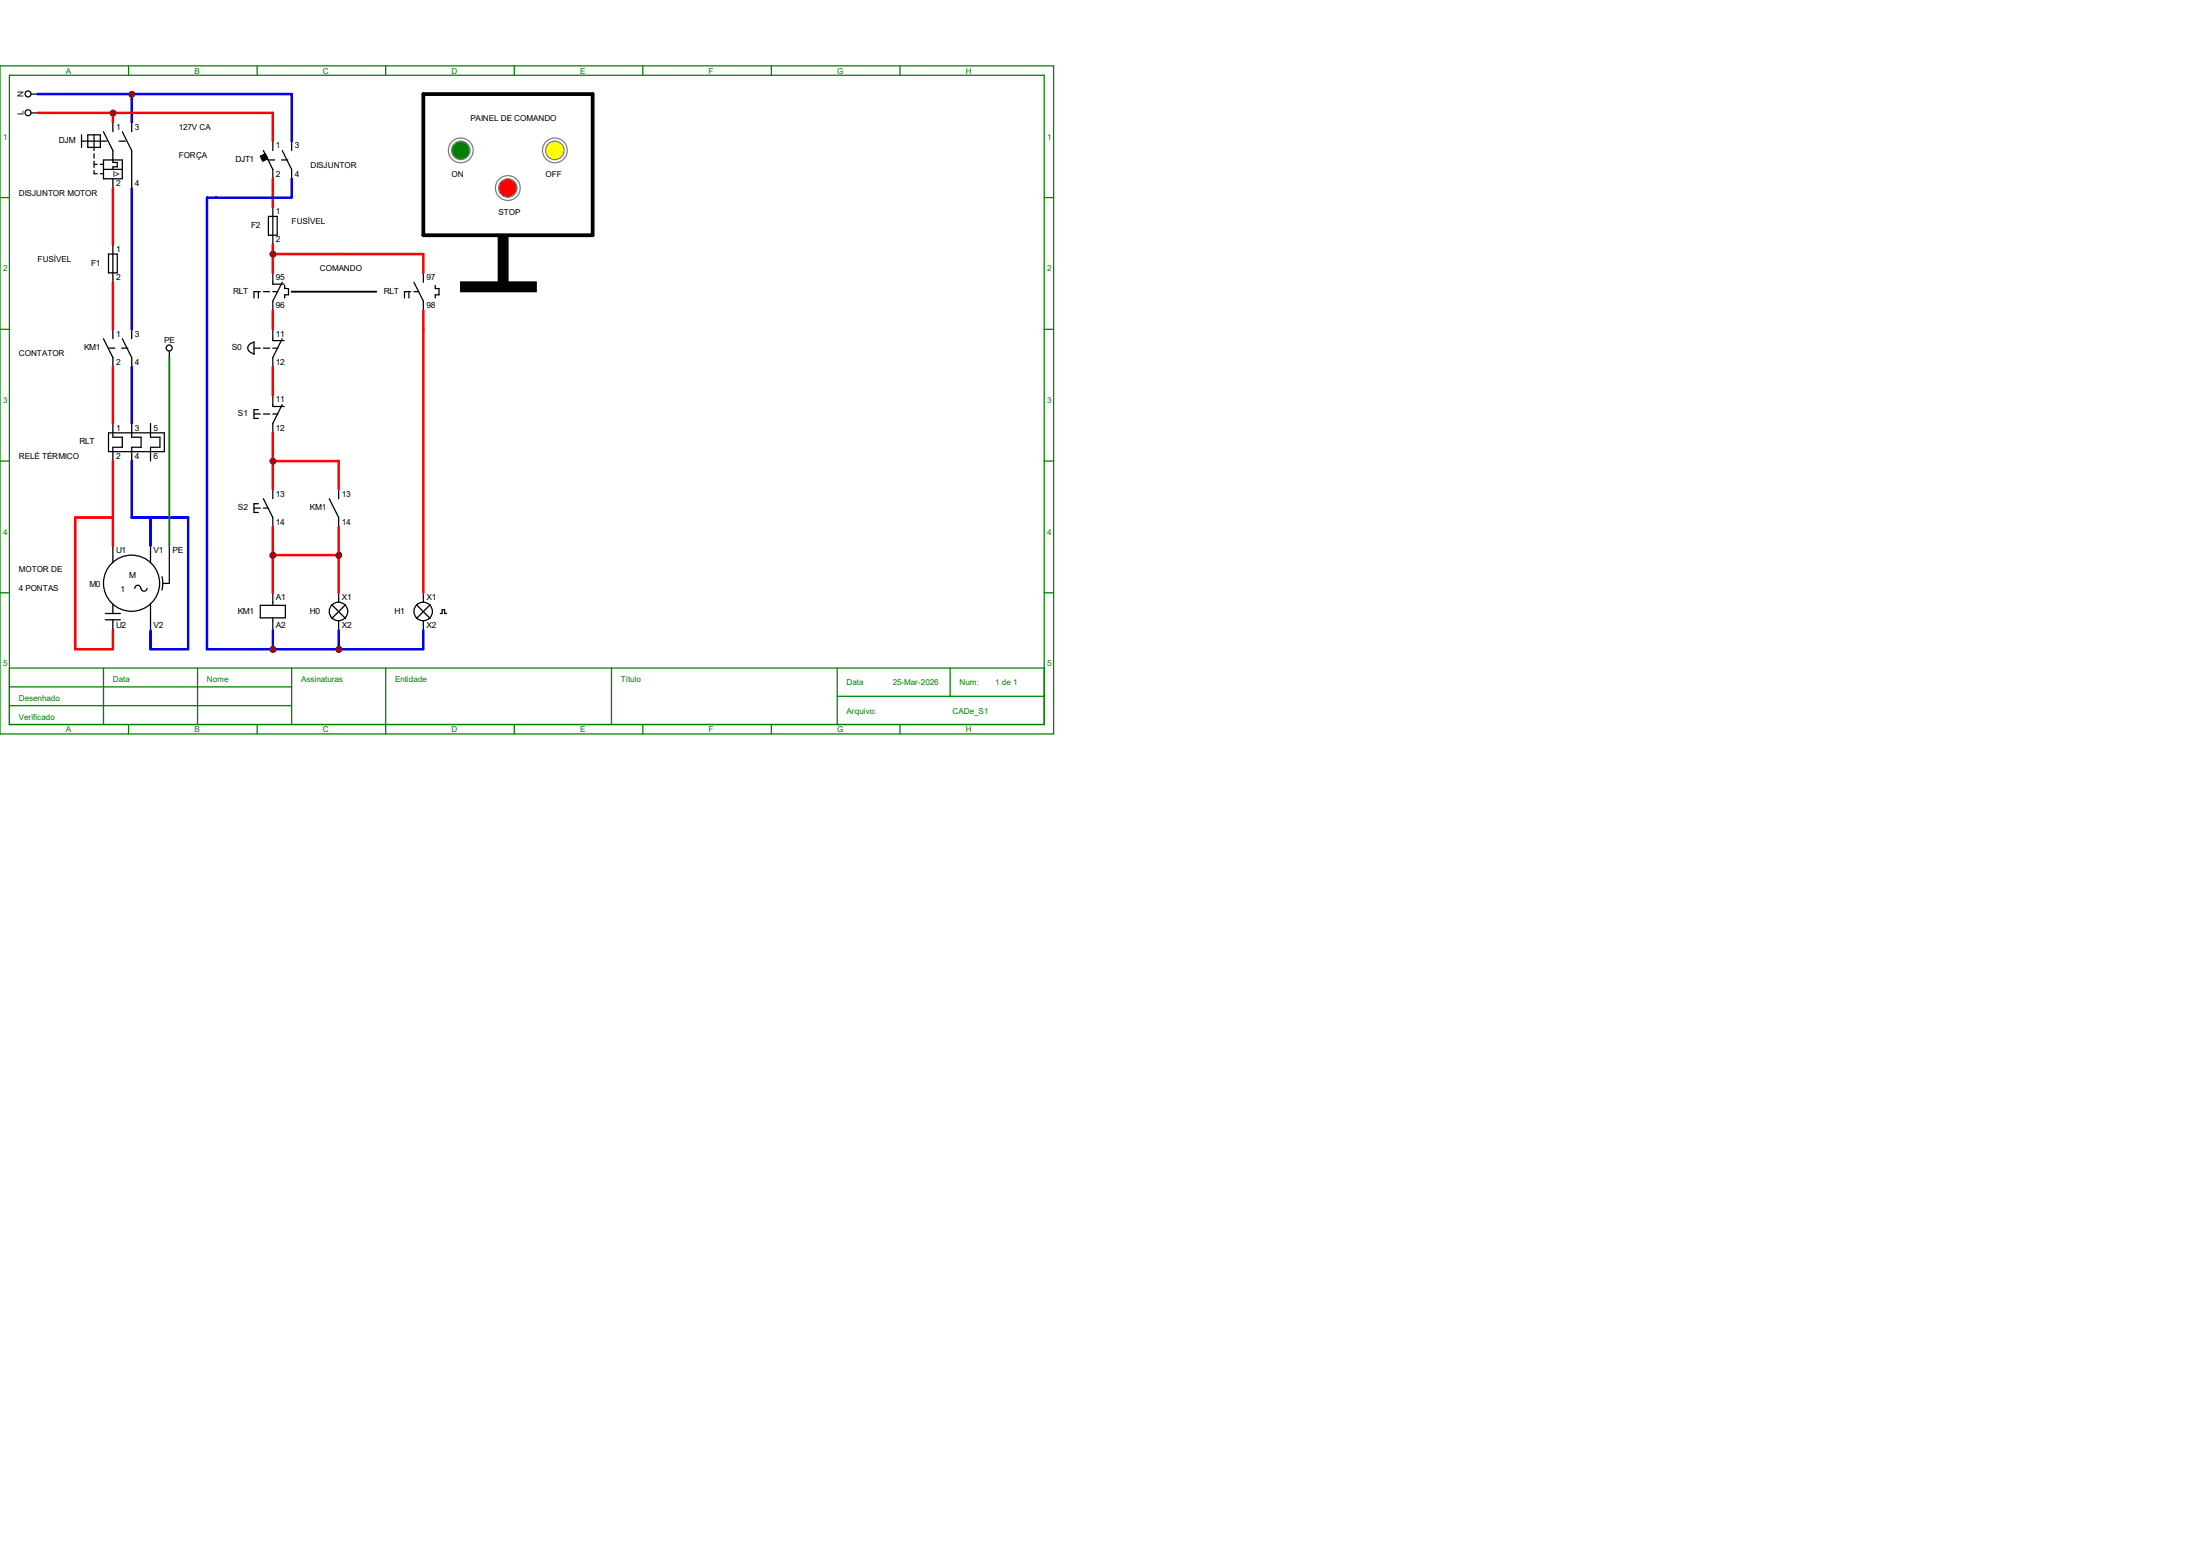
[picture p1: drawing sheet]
<svg xmlns="http://www.w3.org/2000/svg" width="297mm" height="210mm" viewBox="0 0 297 210" stroke-linecap="round" stroke-linejoin="round" font-family="sans-serif">
<g fill="none" stroke="#008000" stroke-width=".17">
<path d="M0 8.9h142.2v90.2h-142.2zM1.3 10.2h139.7v87.6h-139.7zM17.4 8.9v1.3M34.7 8.9v1.3M52.1 8.9v1.3M69.4 8.9v1.3M86.8 8.9v1.3M104.1 8.9v1.3M121.5 8.9v1.3M0 26.7h1.3M141 26.7h1.2M0 44.4h1.3"/>
<path d="M141 44.4h1.2M0 62.2h1.3M141 62.2h1.2M0 80h1.3M1.3 90.2h139.7M1.3 92.7h38.1M1.3 95.2h38.1M14 90.2v7.6M17.4 97.8v1.3M26.7 90.2v7.6M34.7 97.8v1.3M39.4 90.2v7.6"/>
<path d="M52.1 90.2v8.9M69.4 97.8v1.3M82.5 90.2v7.6M86.8 97.8v1.3M104.1 97.8v1.3M113 94h28M113 90.2v7.6M121.5 97.8v1.3M128.3 90.2v3.8M141 80h1.2"/>
</g>
<g fill="none" stroke="#000" stroke-width=".17">
<path d="M4.2 15.2h.9M4.2 12.7h.9M11 18.2v1.7M11 19h3.4M11.9 18.2h1.6v1.7h-1.6zM12.7 18.2v2.1M14 17.8l1.2 2.5v1.6h.6v.6h-.6v.4M15.2 16.5v1.3M16.1 19h.8M16.5 17.8l1.3 2.5v5.1M17.8 16.5v1.3M36.8 19v1.3"/>
<path d="M39.4 19v1.3M12.7 20.7v.6M12.7 21.8v.8M12.7 23v.5h.4M12.7 22.2h.4M13.5 22.2h.5M13.5 23.5h.5M14 21.6h2.5v2.5h-2.5zM14 22.9h2.5M14.6 34.3h1.2v2.5h-1.2zM15.2 24.1v1.3M15.2 33v5.1"/>
<path d="M34.9 39.4v.8M35.1 39.4h-.8v.8M35.6 20.3l1.2 2.6v1.2M35.6 39.4h.8M36.2 21.6h.9M36.2 29.2h1.2v2.5h-1.2zM36.8 27.9v5.1M36.8 36.8v1.6h1.6M36.8 39.4h.7M38 21.6h.9M38.1 38.1l-1.3 2.5v1.3M38.1 20.3l1.3 2.6v1.2"/>
<path d="M38.4 38.5v.4h.5v.9h-.5v.4M14 45.7l1.2 2.6v1.2M14.6 58.4h7.6v2.6h-7.6zM14.6 47h.9M15.2 44.4v1.3M15.2 57.1v1.9h1.3v1.4h-1.3v1.8M16.4 47h.9M16.5 45.7l1.3 2.6v1.2M17.8 57.1v1.9h1.2v1.4h-1.2v1.8M17.8 44.4v1.3M20.3 57.1v1.9h1.3v1.4h-1.3v1.8M34.3 55.9h.8"/>
<path d="M34.3 46.1v1.7M34.3 47h.8M34.3 46.2a.85 .85 0 0 0-.8 1l.5 .4 .3 .2M34.9 55.3h-.6v1.2h.6M35.6 55.9h.8M35.6 47h.8M36.8 44.4v1.6h1.6M36.8 53.3v1.6h1.6M36.8 55.9h.7M36.8 47h.7M38.1 45.7l-1.3 2.6v1.2M38.1 54.6l-1.3 2.5v1.3"/>
<path d="M15.2 73.7v2.2M19 79.4a.4 .4 0 0 0-.4-.4 .4 .4 0 0 0-.4 .4M19.9 79.4a.4 .4 0 0 1-.4 .4 .4 .4 0 0 1-.5-.4M20.3 73.7v2.2M21.9 77.8l.1 .9-.1 1M22.9 73.7v5h-.9M34.3 68.6h.8M34.9 68h-.6v1.2h.6M35.6 67.3l1.2 2.5v1.3M35.6 68.6h.6M36.8 66v1.3M44.4 67.3l1.3 2.5v1.3"/>
<path d="M45.7 66v1.3M14.2 82.8h2.1M14.2 83.7h2.1M15.2 81.5v1.3M15.2 83.7v1.4M20.3 81.4v3.7M35.1 81.7h3.4v1.7h-3.4zM36.8 80v1.7M36.8 83.4v1.7M44.8 81.6l1.9 1.9M45.7 80v1.3M45.7 83.8v1.3"/>
<path d="M46.7 81.6l-1.9 1.9M56.2 81.6l1.9 1.9M57.1 80v1.3M57.1 83.8v1.3M58.1 81.6l-1.9 1.9M59.4 82.8h.3v-.5h.3v.5h.3"/>
<circle cx="3.8" cy="15.2" r=".4"/>
<circle cx="3.8" cy="12.7" r=".4"/>
<circle cx="17.8" cy="78.7" r="3.8"/>
<circle cx="45.7" cy="82.5" r="1.25"/>
<circle cx="57.1" cy="82.5" r="1.25"/>
</g>
<path d="M35.1 21.1l.7-.4 .4 .7-.7 .4z" fill-rule="evenodd" fill="#000" stroke="#000" stroke-width=".17"/>
<g fill="#f00" stroke="#800000" stroke-width=".17">
<circle cx="36.9" cy="75" r=".28"/>
<circle cx="36.9" cy="62.3" r=".28"/>
<circle cx="45.7" cy="87.7" r=".28"/>
<circle cx="36.9" cy="87.7" r=".28"/>
<circle cx="17.8" cy="12.7" r=".28"/>
<circle cx="15.3" cy="15.3" r=".28"/>
</g>
<path d="M55.2 39.4v.8M55.5 39.4h-.9v.8M55.9 38.1l1.2 2.5v1.3M55.9 39.4h.7M57.1 36.8v1.3M58.8 38.5v.4h.5v.9h-.5v.4" fill="none" stroke="#000" stroke-width=".17"/>
<path d="M39.4 39.4h11.4" fill="none" stroke="#000" stroke-width=".25"/>
<g fill="#f00" stroke="#800000" stroke-width=".25">
<circle cx="36.9" cy="34.3" r=".28"/>
<circle cx="45.7" cy="75" r=".28"/>
</g>
<circle cx="74.9" cy="20.3" r="1.67" fill="none" stroke="#808080" stroke-width=".17"/>
<circle cx="74.9" cy="20.3" r="1.25" fill="#ff0" stroke="#808080" stroke-width=".17"/>
<circle cx="62.2" cy="20.3" r="1.67" fill="none" stroke="#808080" stroke-width=".17"/>
<circle cx="62.2" cy="20.3" r="1.25" fill="#008000" stroke="#808080" stroke-width=".17"/>
<circle cx="68.6" cy="25.4" r="1.67" fill="none" stroke="#808080" stroke-width=".17"/>
<circle cx="68.6" cy="25.4" r="1.25" fill="#f00" stroke="#808080" stroke-width=".17"/>
<g fill="#000" stroke="#000" stroke-width=".25">
<path d="M67.3 31.7h1.2v6.4h-1.2z" fill-rule="evenodd"/>
<path d="M62.2 38.1h10.1v1.2h-10.1z" fill-rule="evenodd"/>
</g>
<path d="M57.1 12.7h22.9v19h-22.9z" fill="none" stroke="#000" stroke-width=".51"/>
<g fill="none" stroke="#000" stroke-width=".17">
<path d="M22.9 47.4v.9"/>
<circle cx="22.8" cy="47" r=".4"/>
</g>
<g fill="#f00" stroke="#800000" stroke-width=".34">
<circle cx="36.9" cy="75" r=".28"/>
<circle cx="36.9" cy="62.3" r=".28"/>
<circle cx="45.7" cy="87.7" r=".28"/>
<circle cx="36.9" cy="87.7" r=".28"/>
<circle cx="17.8" cy="12.7" r=".28"/>
<circle cx="15.3" cy="15.3" r=".28"/>
<circle cx="36.9" cy="34.3" r=".28"/>
<circle cx="45.7" cy="75" r=".28"/>
</g>
<path d="M5.1 12.7h34.3v6.3M17.8 12.7v3.8M17.8 25.4v19M39.4 24.1v2.6h-11.5v60.9h29.2v-2.5M17.8 49.5v7.6M17.8 62.2v7.6h7.6v17.8h-5.1v-2.5M20.3 69.8v3.9M36.8 85.1v2.5M45.7 85.1v2.5" fill="none" stroke="#00f" stroke-width=".34"/>
<g fill="none" stroke="#f00" stroke-width=".34">
<path d="M5.1 15.2h31.7v3.8M15.2 15.2v1.3M15.2 25.4v7.6M15.2 38.1v6.3M36.8 24.1v3.8M36.8 33v3.8M36.8 34.3h20.3v2.5M15.2 49.5v7.6M36.8 41.9v2.5M36.8 49.5v3.8M36.8 58.4v7.6M57.1 41.9v38.1"/>
<path d="M15.2 62.2v11.5M15.2 69.8h-5v17.8h5v-2.5M36.8 71.1v8.9M36.8 74.9h8.9M36.8 62.2h8.9v3.8M45.7 71.1v8.9"/>
</g>
<g fill="#800000" stroke="#800000" stroke-width=".34">
<circle cx="36.9" cy="75" r=".28"/>
<circle cx="36.9" cy="62.3" r=".28"/>
<circle cx="45.7" cy="87.7" r=".28"/>
<circle cx="36.9" cy="87.7" r=".28"/>
<circle cx="17.8" cy="12.7" r=".28"/>
<circle cx="15.3" cy="15.3" r=".28"/>
<circle cx="36.9" cy="34.3" r=".28"/>
<circle cx="45.7" cy="75" r=".28"/>
</g>
<path d="M22.9 48.3v25.4" fill="none" stroke="#008000" stroke-width=".25"/>
<g font-size="1.1" fill="#008000">
<text x="8.9" y="9.9">A</text>
<text x="26.2" y="9.9">B</text>
<text x="43.6" y="9.9">C</text>
<text x="61" y="9.9">D</text>
<text x="78.3" y="9.9">E</text>
<text x="95.7" y="9.9">F</text>
<text x="113" y="9.9">G</text>
<text x="130.4" y="9.9">H</text>
<text x=".4" y="18.8">1</text>
<text x="141.4" y="18.8">1</text>
<text x=".4" y="36.6">2</text>
<text x="141.4" y="36.6">2</text>
<text x=".4" y="54.4">3</text>
<text x="141.4" y="54.4">3</text>
<text x=".4" y="72.2">4</text>
<text x="141.4" y="72.2">4</text>
<text x=".4" y="90">5</text>
<text x="141.4" y="90">5</text>
<text x="2.5" y="94.6">Desenhado</text>
<text x="15.2" y="92.1">Data</text>
<text x="27.9" y="92.1">Nome</text>
<text x="40.6" y="92.1">Assinaturas</text>
<text x="53.3" y="92.1">Entidade</text>
<text x="83.8" y="92.1">Título</text>
<text x="114.3" y="92.5">Data</text>
<text x="120.5" y="92.5">25-Mar-2026</text>
<text x="129.5" y="92.5">Num:</text>
<text x="134.4" y="92.5">1 de 1</text>
<text x="2.5" y="97.2">Verificado</text>
<text x="8.9" y="98.8">A</text>
<text x="26.2" y="98.8">B</text>
<text x="43.6" y="98.8">C</text>
<text x="61" y="98.8">D</text>
<text x="78.3" y="98.8">E</text>
<text x="95.7" y="98.8">F</text>
<text x="113" y="98.8">G</text>
<text x="114.3" y="96.3">Arquivo:</text>
<text x="128.6" y="96.3">CADe_S1</text>
<text x="130.4" y="98.8">H</text>
</g>
<g font-size="1.1">
<text x="3.2" y="15.6" transform="rotate(-90 3.2 15.6)">L</text>
<text x="3.2" y="13" transform="rotate(-90 3.2 13)">N</text>
<text x="15.7" y="17.5">1</text>
<text x="18.2" y="17.5">3</text>
<text x="24.1" y="17.6">127V CA</text>
<text x="63.5" y="16.3">PAINEL DE COMANDO</text>
<text x="8" y="19.3">DJM</text>
<text x="15.2" y="23.8">I&gt;</text>
<text x="24.1" y="21.4">FORÇA</text>
<text x="31.8" y="21.9">DJT1</text>
<text x="37.3" y="20">1</text>
<text x="37.3" y="23.8">2</text>
<text x="39.8" y="20">3</text>
<text x="39.8" y="23.8">4</text>
<text x="41.9" y="22.6">DISJUNTOR</text>
<text x="61" y="23.9">ON</text>
<text x="73.7" y="23.9">OFF</text>
<text x="2.5" y="26.5">DISJUNTOR MOTOR</text>
<text x="15.7" y="25.1">2</text>
<text x="18.2" y="25.1">4</text>
<text x="37.3" y="28.9">1</text>
<text x="67.3" y="29">STOP</text>
<text x="5.1" y="35.3">FUSÍVEL</text>
<text x="12.3" y="35.9">F1</text>
<text x="15.7" y="34">1</text>
<text x="33.9" y="30.8">F2</text>
<text x="37.3" y="32.7">2</text>
<text x="39.4" y="30.3">FUSÍVEL</text>
<text x="15.7" y="37.8">2</text>
<text x="31.5" y="39.7">RLT</text>
<text x="37.3" y="37.8">95</text>
<text x="37.3" y="41.6">96</text>
<text x="43.2" y="36.6">COMANDO</text>
<text x="51.8" y="39.7">RLT</text>
<text x="57.6" y="37.8">97</text>
<text x="57.6" y="41.6">98</text>
<text x="11.3" y="47.3">KM1</text>
<text x="15.7" y="45.4">1</text>
<text x="18.2" y="45.4">3</text>
<text x="22.2" y="46.3">PE</text>
<text x="31.3" y="47.3">S0</text>
<text x="37.3" y="45.4">11</text>
<text x="2.5" y="48">CONTATOR</text>
<text x="15.7" y="49.2">2</text>
<text x="18.2" y="49.2">4</text>
<text x="37.3" y="49.2">12</text>
<text x="10.8" y="60">RLT</text>
<text x="15.7" y="58.1">1</text>
<text x="18.2" y="58.1">3</text>
<text x="20.7" y="58.1">5</text>
<text x="32.1" y="56.2">S1</text>
<text x="37.3" y="54.3">11</text>
<text x="37.3" y="58.1">12</text>
<text x="2.5" y="62">RELÉ TÉRMICO</text>
<text x="15.7" y="61.9">2</text>
<text x="18.2" y="61.9">4</text>
<text x="20.7" y="61.9">6</text>
<text x="32.1" y="68.9">S2</text>
<text x="37.3" y="67">13</text>
<text x="37.3" y="70.8">14</text>
<text x="41.8" y="68.9">KM1</text>
<text x="46.1" y="67">13</text>
<text x="46.1" y="70.8">14</text>
<text x="2.5" y="77.3">MOTOR DE</text>
<text x="15.7" y="74.6">U1</text>
<text x="20.7" y="74.6">V1</text>
<text x="23.3" y="74.6">PE</text>
<text x="2.5" y="79.8">4 PONTAS</text>
<text x="12.1" y="79.3">M0</text>
<text x="16.3" y="79.9">1</text>
<text x="17.4" y="78">M</text>
<text x="32.1" y="82.8">KM1</text>
<text x="37.3" y="81">A1</text>
<text x="41.8" y="82.8">H0</text>
<text x="46.1" y="81">X1</text>
<text x="53.3" y="82.8">H1</text>
<text x="57.6" y="81">X1</text>
<text x="15.7" y="84.8">U2</text>
<text x="20.7" y="84.8">V2</text>
<text x="37.3" y="84.8">A2</text>
<text x="46.1" y="84.8">X2</text>
<text x="57.6" y="84.8">X2</text>
</g>
</svg>
